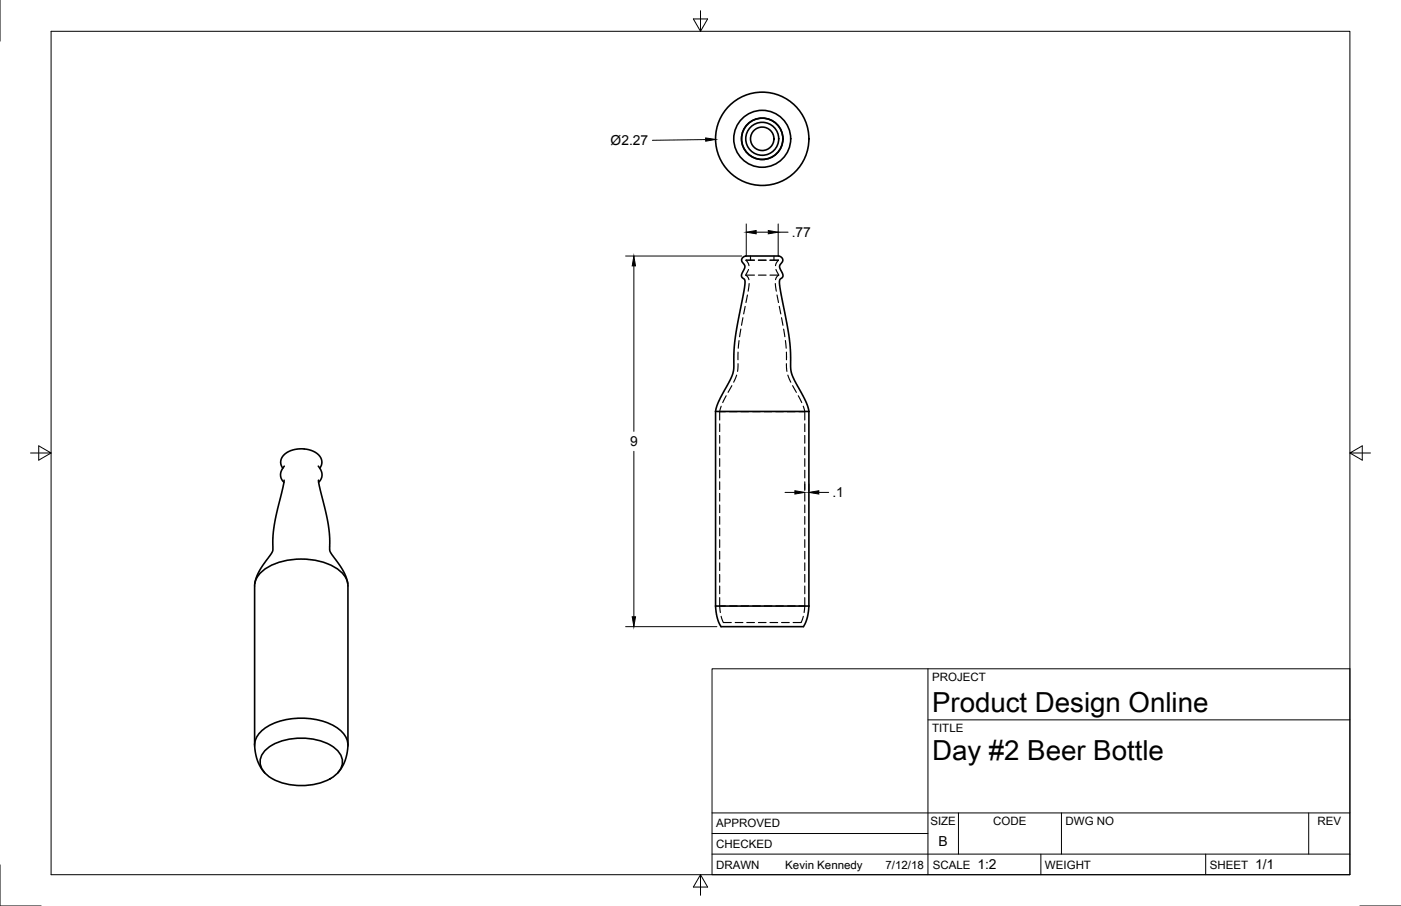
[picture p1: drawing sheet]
<svg xmlns="http://www.w3.org/2000/svg" width="432mm" height="279mm" viewBox="0 0 432 279" stroke-linecap="round" stroke-linejoin="round" font-family="sans-serif">
<!-- layer: Hidden -->
<g fill="none" stroke="#000" stroke-width=".35">
<path d="M231.3 79v1.2M238.5 79v1.2M229 98l-.5 2.3M229.7 94.5l-.5 2.3M229.8 84.8h2.7M229.8 84.8l.7 .6 .3 .9M229.9 80.3h2.6M229.9 80.3l.7 .8 .2 .8M230.4 91l-.5 2.3M230.7 83.1l-.9 1.7M230.9 87.4l-.3 2.4M232.5 80.2l-2.6 .1"/>
<path d="M233.7 80.3h2.4M233.7 84.8h2.4M233.7 80.2h2.4M237.3 80.3h2.6M237.3 84.8h2.7M237.3 80.2l2.6 .1M239 87.4l.3 2.4M239.2 83.1l.8 1.7M239.5 91l.4 2.3M239.9 80.3l-.6 .8-.3 .8M240 84.8l-.6 .6-.4 .9M240.2 94.5l.4 2.3"/>
<path d="M240.9 98l.4 2.3M225.6 118.9l-1.2 2.1M227 115.7l-.9 2.2M227.5 112.1l-.2 2.4M227.5 108.6v2.4M227.8 105l-.3 2.4M228.3 101.5l-.4 2.3M241.5 101.5l.4 2.3M242.1 105l.2 2.4M242.4 108.6v2.4M242.4 112.1l.1 2.4M242.8 115.7l.9 2.2"/>
<path d="M244.3 118.9l1.2 2.1M221.8 127h1.8M221.8 127v2.5M221.8 130.7v2.4M221.8 134.3v2.4M221.8 137.9v2.3M222.3 125.3l-.5 1.7M223.8 122l-1.1 2.2M224.8 127h2.4M228.4 127h2.4M231.9 127h2.4M235.5 127h2.4"/>
<path d="M239.1 127h2.4M242.7 127h2.3M246 122l1.1 2.2M246.2 127h1.8M247.6 125.3l.4 1.7M248 127v2.5M248 130.7v2.4M248 134.3v2.4M248 137.9v2.3M221.8 141.4v2.4M221.8 145v2.4M221.8 148.6v2.4"/>
<path d="M221.8 152.2v2.3M221.8 155.7v2.4M221.8 159.3v2.4M248 141.4v2.4M248 145v2.4M248 148.6v2.4M248 152.2v2.3M248 155.7v2.4M248 159.3v2.4M221.8 162.9v2.4M221.8 166.4v2.4M221.8 170v2.4"/>
<path d="M221.8 173.6v2.4M221.8 177.2v2.3M248 162.9v2.4M248 166.4v2.4M248 170v2.4M248 173.6v2.4M248 177.2v2.3M221.8 186.9h1.8M221.8 186.9l.2 2M221.8 180.7v2.4M221.8 184.3v2.6M222.3 190.1l.7 1.9h2.4"/>
<path d="M224.8 186.9h2.4M226.6 192h2.4M228.4 186.9h2.4M230.2 192h2.3M231.9 186.9h2.4M233.7 192h2.4M235.5 186.9h2.4M237.3 192h2.4M239.1 186.9h2.4M240.9 192h2.4M242.7 186.9h2.3M246.2 186.9h1.8"/>
<path d="M247.6 190.1l-.7 1.9h-2.4M248 186.9l-.2 2M248 180.7v2.4M248 184.3v2.6"/>
</g>
<!-- layer: Visible -->
<g fill="none" stroke="#000" stroke-width=".5">
<path d="M220.5 126.9h28.8M220.5 126.9l.9-3 3.8-7 .8-2.4 .6-10.1 3-17-.1-1.1-1-1.2 1.1-2.9-1-2.1 .4-.7 .8-.4h10.2l.8 .3 .4 .5v.8l-.8 1.1-.1 .6 1 2.8-.9 1.2-.2 1.1 3.1 17 .5 10 .9 2.5 3.7 7 .9 3M220.5 126.9v60M249.3 126.9v60M87.2 144.4l-.6-1-.1-1 .3-1.1 .7-1 1-.8 1.3-.6 3-.5 3.1 .5 2.3 1.4 .7 1 .3 1-.1 1.1-.5 1M87.6 148.1l-3.1 13.8-.4 3.5v4.5l-4.2 6.3-.9 1.9-.5 2M87.6 143.7l-.8 1.4-.3 1.3 .2 1.2 .8 1.1M98.1 143.7l.9 1.4 .3 1.3-.3 1.2-.8 1.1M98.2 148.1l2.9 13.5 .5 3.7 .1 4.6 4.1 6.3 .9 2 .5 1.9M220.5 186.9l.6 3.7 1.1 2.7h25.4l1.2-2.7 .5-3.7M220.5 186.9h28.8M78.5 229.8v-49.1a7.8 7.8 0 0 1 5.4-6.5 22.3 22.3 0 0 1 20.2 1.3 6.6 6.6 0 0 1 3.1 5.2v49.1"/>
<path d="M81.6 238.4l-1.9-3.1-1.1-3.8a6.7 6.7 0 0 1 3.6-7.3 21.9 21.9 0 0 1 22.2 .6 6.7 6.7 0 0 1 2.7 7l-1.1 3.7-1.9 2.9M81.9 231.2a18.3 18.3 0 0 1 16.4-2.9 9.6 9.6 0 0 1 7.1 5.4 5.7 5.7 0 0 1-3.6 6.4 19.5 19.5 0 0 1-19-.7 5 5 0 0 1-.9-8.2z"/>
<circle cx="234.9" cy="42.8" r="14.4"/>
<circle cx="234.9" cy="42.8" r="8.8"/>
<circle cx="234.9" cy="42.8" r="6.4"/>
<circle cx="234.9" cy="42.8" r="5.1"/>
<circle cx="234.9" cy="42.8" r="3.6"/>
</g>
<!-- layer: Border -->
<path d="M0 0v12.7M15.7 9.7h400.4v260h-400.4zM215.9 3.3v6.4l-2.2-3.9h4.4l-2.2 3.9M9.4 139.7h6.3l-3.8-2.2v4.4l3.8-2.2M416.1 139.7l3.8 2.2v-4.4l-3.8 2.2h6.3M0 266.7v12.7h12.7M215.9 269.7l2.2 3.9h-4.4l2.2-3.9v6.4M419.1 279.4h12.7" fill="none" stroke="#000" stroke-width=".31"/>
<!-- layer: Titleblock -->
<path d="M219.5 206.2h196.6v63.5h-196.6zM286 206.2v63.5M286 222h130.1M219.5 257h66.5M219.5 250.7h196.6M295.4 250.7v12.7M327.2 250.7v12.7M403.4 250.7v12.7M219.5 263.4h196.6M320.8 263.4v6.3M371.6 263.4v6.3" fill="none" stroke="#000" stroke-width=".31"/>
<!-- layer: Dimensions -->
<g fill="none" stroke="#000" stroke-width=".31">
<path d="M217.5 43l-16.4 .3M192.8 79h35.8M230 69.1v9.9M233.1 71.6h3.7M239.8 69.1v9.9M239.8 71.6h3.1M195.4 82v51M195.4 139.2v51M241.9 151.9h3.1M248 149.3v2M249.3 149.3v2M252.4 151.9h3"/>
<path d="M192.8 193.3h28.2"/>
</g>
<path d="M217.5 42.5l3 .5-3 .5zM230 71.6l3.1-.5v1zM236.8 71.1l3 .5-3 .5zM195.4 79l.5 3h-1zM245 151.3l3 .6-3 .5zM249.3 151.9l3.1-.6v1.1zM194.9 190.2h1l-.5 3.1z" fill="#000" stroke="#000" stroke-width=".31"/>
<g font-size="8.5">
<text x="287.3" y="219.5">Product Design Online</text>
<text x="287.3" y="234.4">Day #2 Beer Bottle</text>
</g>
<g font-size="4.3">
<text x="188.2" y="44.7">Ø2.27</text>
<text x="244" y="73.1">.77</text>
<text x="194.2" y="137.6">9</text>
<text x="256.6" y="153.4">.1</text>
<text x="289.3" y="261">B</text>
<text x="301.2" y="268.1">1:2</text>
<text x="386.8" y="268.1">1/1</text>
</g>
<g font-size="3.5">
<text x="287.3" y="210.1">PROJECT</text>
<text x="287.3" y="225.8">TITLE</text>
<text x="220.7" y="255.1">APPROVED</text>
<text x="286.8" y="254.5">SIZE</text>
<text x="306.2" y="254.5">CODE</text>
<text x="328.4" y="254.5">DWG NO</text>
<text x="406.1" y="254.5">REV</text>
<text x="220.7" y="261.5">CHECKED</text>
<text x="220.7" y="267.8">DRAWN</text>
<text x="242" y="267.8">Kevin Kennedy</text>
<text x="272.9" y="267.8">7/12/18</text>
<text x="287.5" y="267.8">SCALE</text>
<text x="322.1" y="267.8">WEIGHT</text>
<text x="372.9" y="267.8">SHEET</text>
</g>
</svg>
